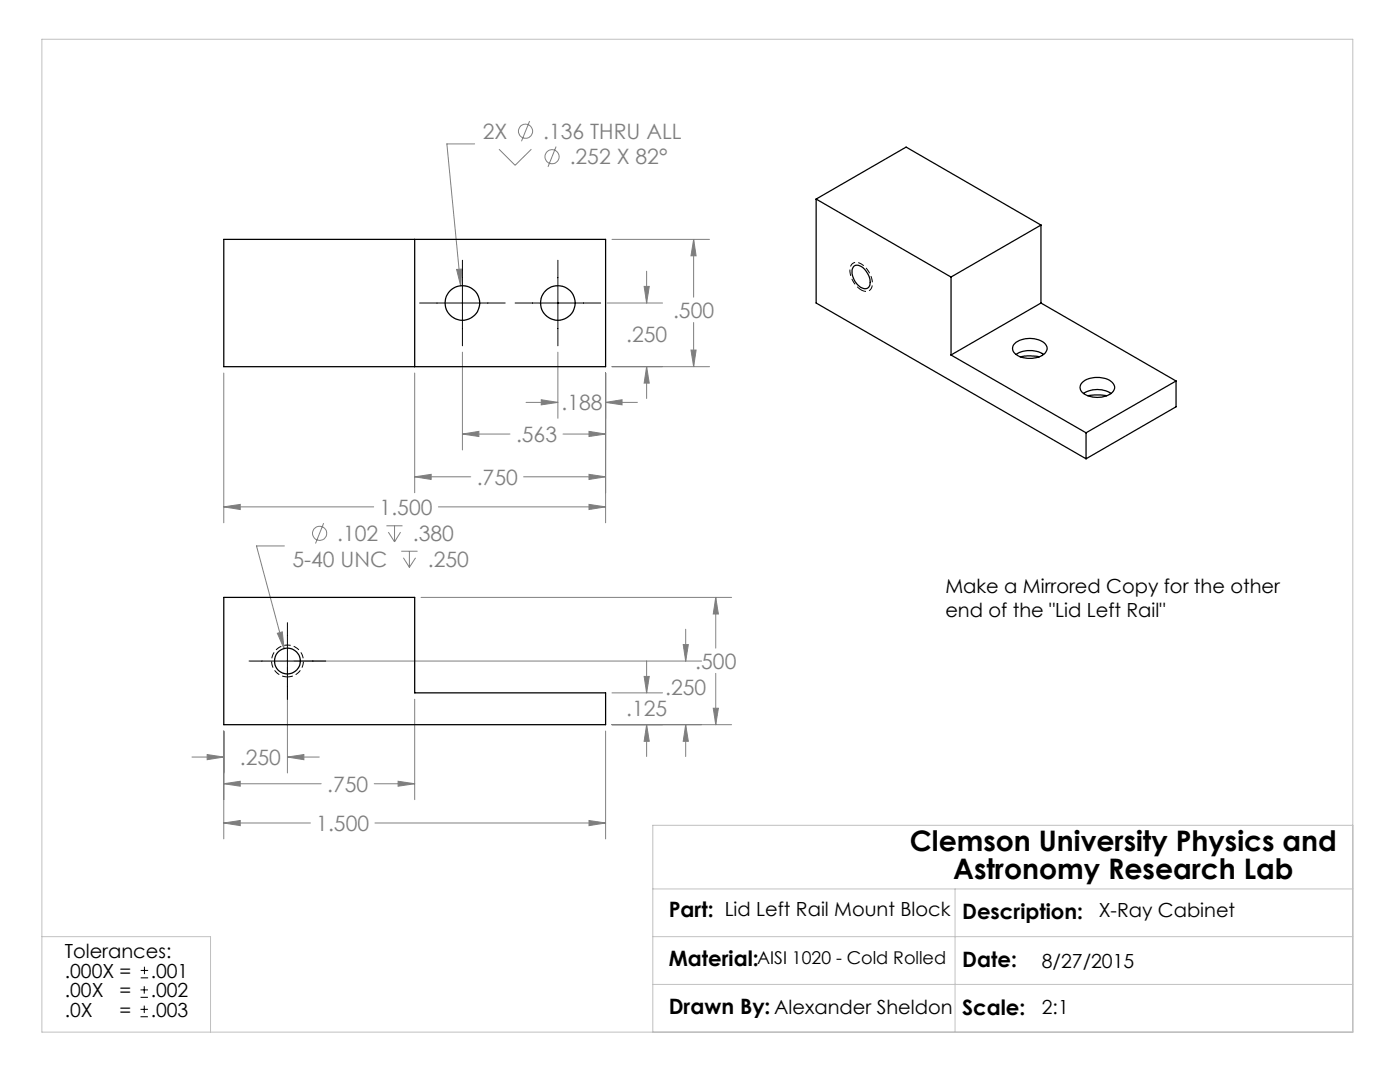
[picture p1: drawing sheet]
<svg xmlns="http://www.w3.org/2000/svg" width="279mm" height="216mm" viewBox="0 0 279 216" stroke-linecap="round" stroke-linejoin="round" font-family="sans-serif">
<g fill="none" stroke="#808080" stroke-width=".2">
<path d="M94.7 28.7h-5.5l2.7 28.3M99.6 29.8l3.2 3.2 3.2-3.2M105.7 24.2l-1.6 4M111 29.2l-1.6 4.1M91.1 53.8l1-.1-.2 3.3zM122.1 47.8h19.5M128.6 57.1h1l-.6 3.4zM129 54.1v6.4M138.4 47.8l.5 3.2h-1zM138.4 47.8v11.5M44.7 74.4v29.9M82.8 74.4v23.9"/>
<path d="M92.3 70.3v19.5M108 79.8l3.3 .5-3.3 .5zM111.3 70.3v13.2M120.9 74.4v29.9M121.1 60.5h11.1M122.1 73.2h19.5M129 73.2l.6 3.2h-1zM129 73.2v6.3M137.9 69.8h1l-.5 3.4zM138.4 64.3v8.9M82.8 95.1l3.2-.4v1zM82.8 95.1h11.1"/>
<path d="M92.3 86.6l3.3-.5v1zM92.3 86.6h9.5M104.5 95.1h16.4M105 80.3h6.3M112.4 86.6h8.5M117.5 86.1l3.4 .5-3.4 .5zM117.5 94.7l3.4 .4-3.4 .6zM120.9 80.3l3.2-.5v1zM120.9 80.3h6.3M44.7 101.1l3.2-.5v1.1zM44.7 101.1h29.9M56.8 108.9h-5.6l5.5 20.5"/>
<path d="M64.6 104.4l-1.6 4M77.1 104.9h3.2M77.5 106.2l1.2 1.9M78.7 104.9v3.2M79.9 106.2l-1.2 1.9M80.1 110h3.2M80.5 111.3l1.2 1.9M81.7 110v3.2M82.9 111.3l-1.2 1.9M84 119.2h62M87.5 101.1h33.4M117.5 100.6l3.4 .5-3.4 .6z"/>
<path d="M142.8 119.2l.6 3.3h-1.1zM142.8 119.2v10.1M55.4 126.4l.9-.3 .4 3.3zM57.4 133.2v21M58.6 131.9h81.4M82.8 139.5v20.1M122.1 138.3h10.1M128.6 135h1l-.6 3.3zM129 131.9v6.4M136.3 128.6h1.1l-.6 3.3zM136.8 125.6v6.3M142.8 134.4v10.2"/>
<path d="M38.3 151.1h6.4M41.3 150.6l3.4 .5-3.4 .5zM44.7 156.4l3.2-.5v1zM44.7 145.9v21.5M44.7 156.4h19.4M57.4 151.1l3.2-.5v1zM57.4 151.1h6.3M74.7 156.4h8.1M79.4 155.9l3.4 .5-3.4 .5zM120.9 145.9v21.5M122.1 144.6h23.9M129 144.6l.6 3.3h-1z"/>
<path d="M129 144.6v6.4M136.8 144.6l.6 3.3h-1.1zM136.8 144.6v6.4M142.3 141.3h1.1l-.6 3.3zM44.7 164.2l3.2-.5v1zM44.7 164.2h17.2M74.8 164.2h46.1M117.5 163.7l3.4 .5-3.4 .5z"/>
<circle cx="104.9" cy="26.2" r="1.41"/>
<circle cx="110.2" cy="31.3" r="1.41"/>
<circle cx="63.8" cy="106.4" r="1.42"/>
</g>
<g fill="none" stroke="#000" stroke-width=".2">
<path d="M92.3 51.9v17.1M111.3 51.9v17.1M83.7 60.5h17.1M102.8 60.5h17.1M49.7 131.9h15.3M57.4 124.2v15.4M28 199h1.5M28 197.5h1.5M28.1 195.1h1.5M28.1 193.6h1.5M28.8 196.8v1.5M28.8 192.9v1.5"/>
<path d="M28 202.9h1.5M28 201.4h1.5M28.8 200.7v1.4"/>
</g>
<path d="M171.9 57.8a4.5 4.5 0 0 1-2.1-4.8 1.44 1.44 0 0 1 2.3-.2 4.4 4.4 0 0 1 1.8 4.8 1.35 1.35 0 0 1-2 .2M57.4 135.1a3.2 3.2 0 0 1-2.8-4.7 3.2 3.2 0 0 1 5.4-.2 3.2 3.2 0 0 1-2.4 4.9h-.2" fill="none" stroke="#000" stroke-width=".2" stroke-dasharray="1.3 .6" stroke-dashoffset=".2" stroke-linecap="butt"/>
<path d="M8.4 7.8h261.6v198.2h-261.6zM130.3 177.4h139.7M190.6 177.4v28.6M270 164.7h-139.7v41.3M8.4 186.9h33.6v19.1M130.3 186.9h139.7M130.3 196.4h139.7" fill="none" stroke="#c0c0c0" stroke-width=".2"/>
<path d="M129 144.6l.6 3.3h-1zM128.6 135h1l-.6 3.3zM142.8 119.2l.6 3.3h-1.1zM142.3 141.3h1.1l-.6 3.3zM44.7 164.2l3.2-.5v1zM117.5 163.7l3.4 .5-3.4 .5zM41.3 150.6l3.4 .5-3.4 .5zM57.4 151.1l3.2-.5v1zM136.8 144.6l.6 3.3h-1.1zM136.3 128.6h1.1l-.6 3.3zM44.7 156.4l3.2-.5v1zM79.4 155.9l3.4 .5-3.4 .5zM55.4 126.4l1.3 3-.4-3.3zM137.9 69.8h1l-.5 3.4zM138.4 47.8l.5 3.2h-1zM120.9 80.3l3.2-.5v1zM108 79.8l3.3 .5-3.3 .5zM92.3 86.6l3.3-.5v1zM117.5 86.1l3.4 .5-3.4 .5zM82.8 95.1l3.2-.4v1zM117.5 94.7l3.4 .4-3.4 .6zM117.5 100.6l3.4 .5-3.4 .6zM44.7 101.1l3.2-.5v1.1zM129 73.2l.6 3.2h-1zM128.6 57.1h1l-.6 3.4zM91.1 53.8l.8 3.2 .2-3.3z" fill="#808080"/>
<g fill="none" stroke="#000" stroke-width=".25">
<path d="M162.9 39.7v20.8l53.8 31M162.9 39.7l26.9 15.6M162.9 39.7l17.9-10.3 27 15.5M44.7 47.8h76.2v25.4h-76.2zM82.8 47.8v25.4M170.5 53.1a2.08 2.08 0 0 1 2.5 1.2 2.77 2.77 0 0 1 .4 3 1.74 1.74 0 0 1-2.5-.7 3 3 0 0 1-.5-3.4zM189.8 55.3v15.5M207.8 44.9l-18 10.4M207.8 44.9v15.6M189.8 70.8l26.9 15.6M202.5 68.5a4.8 4.8 0 0 1 6.2 .3 1.59 1.59 0 0 1-1.1 2.3 4.9 4.9 0 0 1-5.3-.8l-.2-.8 .1-.5zM202.8 70.7a5.3 5.3 0 0 1 5.5 0"/>
<path d="M203.6 71.2l1.5-.2 2.3 .2M207.8 60.5l-18 10.3M207.8 60.5l26.9 15.5M216 76.3a5 5 0 0 1 6 0 1.4 1.4 0 0 1-.6 2.4 5 5 0 0 1-5.6-.6l-.3-.8 .2-.5zM216.3 78.5a5.1 5.1 0 0 1 5.5 0M217.1 79l1.4-.2 2.4 .2M234.7 76v5.2l-18 10.3M234.7 76l-18 10.4M216.7 86.4v5.1M44.7 119.2h38.1v19.1h38.1v6.3h-76.2z"/>
<circle cx="92.3" cy="60.4" r="3.4"/>
<circle cx="111.3" cy="60.4" r="3.4"/>
<circle cx="57.4" cy="131.9" r="2.58"/>
</g>
<g font-size="5.6">
<text x="181.6" y="169.8">Clemson University Physics and</text>
<text x="190.2" y="175.5">Astronomy Research Lab</text>
</g>
<g font-size="4.2" fill="#808080">
<text x="96.3" y="27.7">2X</text>
<text x="108.4" y="27.7">.136 THRU ALL</text>
<text x="113.7" y="32.8">.252 X 82°</text>
<text x="134.3" y="63.4">.500</text>
<text x="125" y="68.2">.250</text>
<text x="112.1" y="81.9">.188</text>
<text x="103" y="88.2">.563</text>
<text x="95.1" y="96.7">.750</text>
<text x="67.3" y="108">.102</text>
<text x="75.8" y="102.7">1.500</text>
<text x="82.4" y="108">.380</text>
<text x="58.4" y="113">5-40 UNC</text>
<text x="85.4" y="113">.250</text>
<text x="138.8" y="133.4">.500</text>
<text x="125" y="142.8">.125</text>
<text x="132.8" y="138.8">.250</text>
<text x="47.9" y="152.7">.250</text>
<text x="65.3" y="158">.750</text>
<text x="63.1" y="165.8">1.500</text>
</g>
<g font-size="4.2">
<text x="133.5" y="183.1">Part: Lid Left Rail Mount Block</text>
<text x="192" y="183.3">Description:</text>
<text x="133.5" y="192.7">Material:</text>
<text x="192" y="192.9">Date:</text>
<text x="133.5" y="202.3">Drawn By: Alexander Sheldon</text>
<text x="192" y="202.5">Scale:</text>
</g>
<g font-size="3.9">
<text x="188.7" y="118.3">Make a Mirrored Copy for the other</text>
<text x="188.7" y="123.2">end of the &quot;Lid Left Rail&quot;</text>
<text x="219.3" y="183.1">X-Ray Cabinet</text>
<text x="12.9" y="191.2">Tolerances:</text>
<text x="12.9" y="195.1">.000X =</text>
<text x="30.1" y="195.1">.001</text>
<text x="207.9" y="193.1">8/27/2015</text>
<text x="12.9" y="199">.00X</text>
<text x="12.9" y="202.8">.0X</text>
<text x="23.9" y="202.8">=</text>
<text x="23.9" y="199">=</text>
<text x="30.1" y="202.8">.003</text>
<text x="30.1" y="199">.002</text>
<text x="207.9" y="202.3">2:1</text>
</g>
<text font-size="3.5" x="151.1" y="192.4">AISI 1020 - Cold Rolled</text>
</svg>
